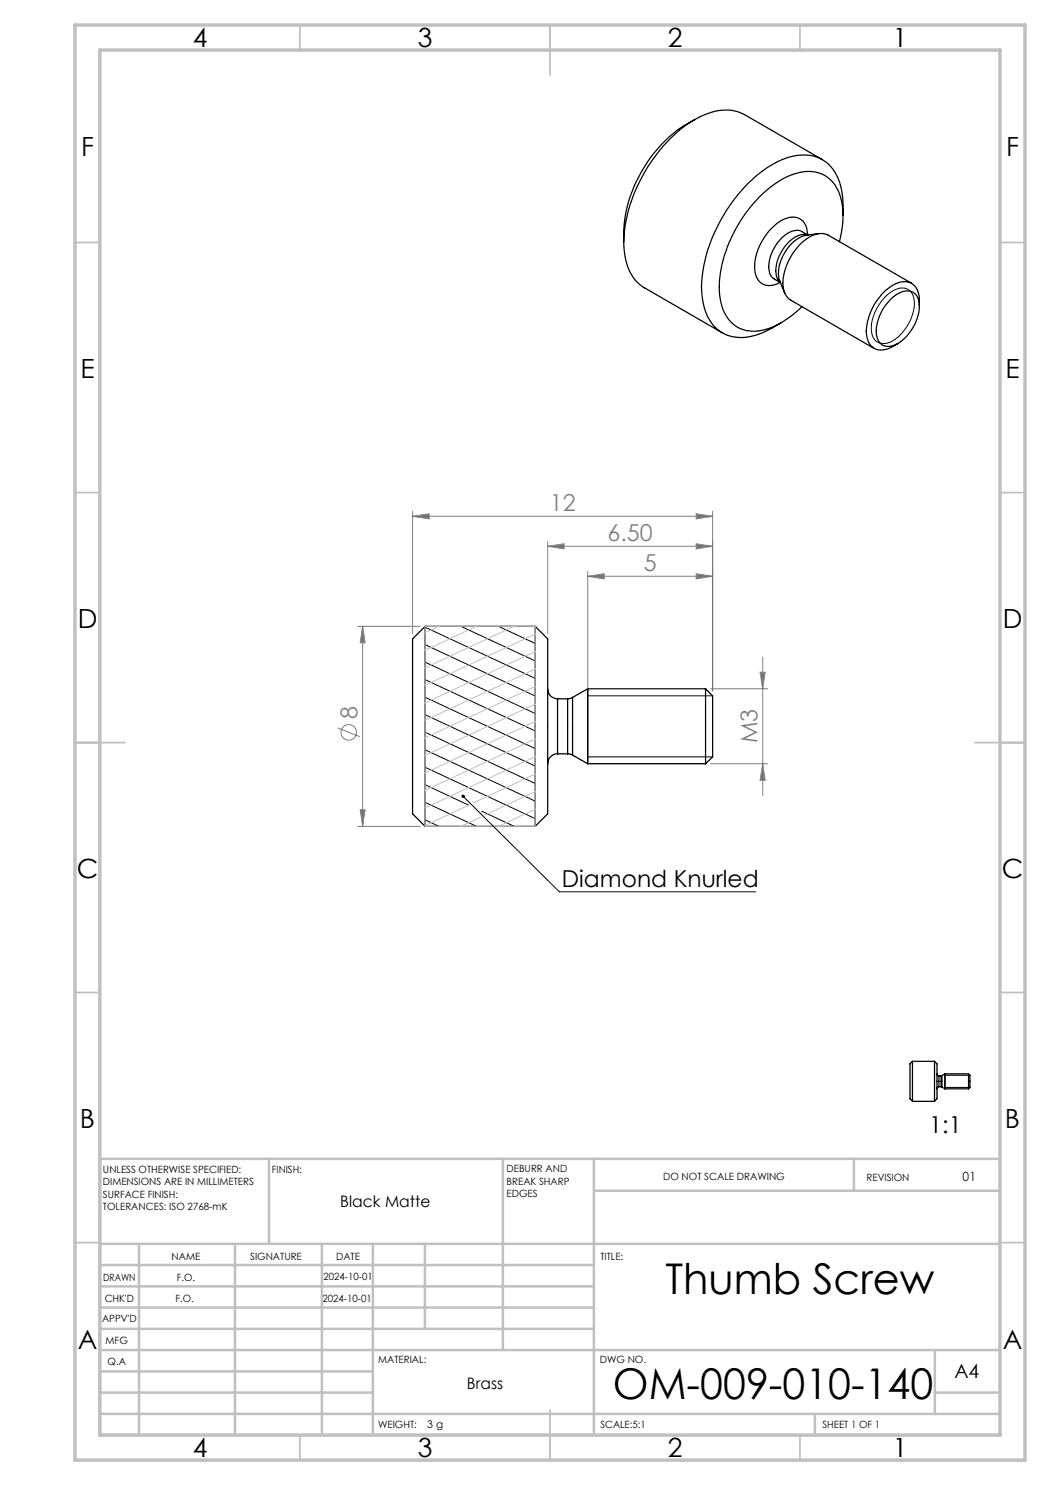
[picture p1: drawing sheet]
<svg xmlns="http://www.w3.org/2000/svg" width="210mm" height="297mm" viewBox="0 0 210 297" stroke-linecap="round" stroke-linejoin="round" font-family="sans-serif">
<g fill="none" stroke="#000" stroke-width=".25">
<path d="M138.9 24a27.1 27.1 0 0 0-13.8 19l-.3 2.6-.1 2.8M164.5 31.9l-15.6-9a9.4 9.4 0 0 0-8.9 .5 27.9 27.9 0 0 0-11.5 11.8 27 27 0 0 0-3.7 14.9 9.2 9.2 0 0 0 4.1 7.5l15.6 9M154 46a6.5 6.5 0 0 1 4.9-2.6 3 3 0 0 1 2.6 3.3v.3a4.2 4.2 0 0 0-4.2 1.9 7.6 7.6 0 0 0-2 6.5l.3 .7 .5 .4a3.5 3.5 0 0 1-4.2-.2 6.2 6.2 0 0 1-.5-5.9 13.2 13.2 0 0 1 2.6-4.4zM160.4 46.3l1.2 .7M160.4 46.3a3.3 3.3 0 0 0-3.7 1 7.9 7.9 0 0 0-2.8 7.3l.5 .9 1.7 1M163.8 46.7l-2.6 .4a7.2 7.2 0 0 0-4.8 4.5 6.3 6.3 0 0 0-.4 4.6l.9 2.4M167.9 48.3a14.6 14.6 0 0 0-.6-10.7 6.7 6.7 0 0 0-8.6-2.7 22.5 22.5 0 0 0-11.1 10.1 23.5 23.5 0 0 0-3.6 14.8 6.9 6.9 0 0 0 5.8 6.4 11.7 11.7 0 0 0 8.2-2.8l2.4-2.1M168.6 43.1a15.7 15.7 0 0 0-1.3-8 7.3 7.3 0 0 0-8.8-3.8 20.6 20.6 0 0 0-10.2 6.8 30.6 30.6 0 0 0-8 20.2 10 10 0 0 0 3.8 8 8.7 8.7 0 0 0 8.5 .2l3.6-1.9M178.2 59.8a4.2 4.2 0 0 1 4.3-1.4 3.4 3.4 0 0 1 1.3 3.6 9.3 9.3 0 0 1-5.2 7.1 2.44 2.44 0 0 1-3.3-2.4 9.6 9.6 0 0 1 2.9-6.9zM182.3 56.7l-16.7-9.7a4.3 4.3 0 0 0-4.6 1 11.3 11.3 0 0 0-4.3 9.6l.4 1.3 1.1 1.1 16.6 9.7M183.9 61.2a4.9 4.9 0 0 0-1.3-4.3 4 4 0 0 0-4.9 .8 11.3 11.3 0 0 0-4.3 9.5 2.94 2.94 0 0 0 4.3 2.5l1.9-1M85 125.3v40"/>
<path d="M85 125.3l-2.5 2.5v35l2.5 2.5M85 125.3h22M107 125.3v40M107 125.3l2.5 2.5v35l-2.5 2.5M109.5 137.8a1.97 1.97 0 0 0 2 2M111.5 139.8v11M111.5 139.8h2M113.5 139.8v11M114.5 139.5l-1 .3M114.5 139.5v11.5M117.5 137.8v14.9M117.5 137.8l-3 1.7"/>
<path d="M117.5 137.8h23.6M141.1 137.8v14.9M141.1 137.8l1.4 1.4v12.2l-1.4 1.3M111.5 150.8a1.97 1.97 0 0 0-2 1.9M111.5 150.8h2M113.5 150.8l1 .2M114.5 151l3 1.7M117.5 152.7h23.6M85 165.3h22M182.5 212.3v8M182.5 212.3l-.5 .5v6.9l.5 .6M182.5 212.3h4.4"/>
<path d="M186.9 212.3v8M186.9 212.3l.5 .5v6.9l-.5 .6M187.4 214.8l.4 .4M187.8 217.3l-.4 .3v.2M187.8 215.2v2.1M187.8 217.3h.4M187.8 215.2h.4M188.2 217.3l.2 .1M188.2 215.2v2.1M188.4 215.1l-.2 .1M188.4 215.1v2.3M188.4 217.4l.6 .4"/>
<path d="M189 214.8v3M189 214.8l-.6 .3M189 217.8h4.7M189 214.8h4.7M193.7 214.8v3M193.7 214.8l.3 .2v2.5l-.3 .3M182.5 220.3h4.4"/>
</g>
<g fill="none" stroke="#808080" stroke-width=".2">
<path d="M82.5 103.3l3.3-.5v1zM82.5 102.3v24.4M82.5 103.3h60M109.5 109.3l3.3-.5v1zM109.5 108.3v18.4M109.5 109.3h33M117.5 115.2l3.3-.4v1zM117.5 114.3v23.9M117.5 115.2h25M139.2 114.8l3.3 .4-3.3 .6zM139.2 102.8l3.3 .5-3.3 .5zM139.2 108.8l3.3 .5-3.3 .5z"/>
<path d="M142.5 102.3v35.9M71.5 125.3h12.5M72.5 125.3v40M72.5 125.3l.5 3.2h-1zM142.1 137.8h11.4M152 134.4h1l-.5 3.4zM152.5 131.4v27.7M67.5 145.6l4.5 1.8M142.1 152.7h11.4M152.5 152.7l.5 3.4h-1zM71.5 165.3h12.5M72 162h1l-.5 3.3z"/>
<circle cx="69.8" cy="146.5" r="1.56"/>
</g>
<g fill="none" stroke="#000" stroke-width=".2">
<path d="M177 59.4a4.4 4.4 0 0 1 4.4-1.6 3.7 3.7 0 0 1 1.3 4.5 9 9 0 0 1-5.1 6.3 2.45 2.45 0 0 1-3.3-2.6 9.2 9.2 0 0 1 2.7-6.6zM85 139.4l22 10.3M85 135.9l22 10.3M85 132.4l22 10.3M85 128.9l22 10.3M85 125.4l22 10.3M92.2 125.3l14.8 6.9M99.7 125.3l7.3 3.4M117.5 139.2h25M85 153.5l22 10.2M85 150l22 10.2M85 146.4l22 10.3"/>
<path d="M85 142.9l22 10.3M85 156.9l8.7 4.1M92.6 159.3l19.3 19.1h39.3M117.5 151.4h25M85 164l2.8 1.3M85 160.5l10.3 4.8M96.3 162.2l6.5 3.1M189 217.5h5M189 215h5"/>
</g>
<g fill="none" stroke="#c0c0c0" stroke-width=".2">
<path d="M85 125.3h22v40h-22zM87.8 125.3l-2.8 1.2M95.3 125.3l-10.3 4.8M102.8 125.3l-17.8 8.3M107 126.8l-22 10.3M107 130.3l-22 10.3M107 133.8l-22 10.3M107 137.3l-22 10.3M107 140.8l-22 10.3M107 144.3l-22 10.3M107 147.8l-22 10.3M107 151.3l-22 10.3"/>
<path d="M107 154.8l-12.3 5.8M107 158.3l-9.9 4.7M93.7 161l-8.7 4.1M96.1 163.4l-3.9 1.9M107 161.9l-7.3 3.4"/>
</g>
<g fill="none" stroke="#c0c0c0" stroke-width=".35">
<path d="M60 5v5M110 5v10M160 5v5M15 48.5h5M200 48.5h5M15 98.5h5M200 98.5h5M15 148.5h10M195 148.5h10M15 198.5h5M200 198.5h5M15 248.5h5"/>
<path d="M200 248.5h5M60 287v5M110 282v10M160 287v5"/>
</g>
<g fill="none" stroke="#c0c0c0" stroke-width=".5">
<path d="M53.8 231.8v17M100.6 231.8v38.2M118.8 231.8v55.2M118.8 238.2h81.2M170.8 231.8v6.4M200 231.8h-180v55.2M20 248.8h180M20 257.3h98.8M20 253h98.8M27.8 248.8v38.2M47 248.8v38.2M64.4 248.8v38.2"/>
<path d="M74.6 248.8v38.2M85 248.8v17M20 265.8h98.8M20 261.5h98.8M20 278.5h54.6M20 274.3h54.6M20 270h180M187 278.5h13M187 270v12.8M20 282.8h180M163 282.8v4.2"/>
</g>
<path d="M15 5h190v287h-190zM20 10h180v277h-180z" fill="none" stroke="#c0c0c0" stroke-width=".7"/>
<g fill="#808080">
<path d="M139.2 114.8l3.3 .4-3.3 .6zM117.5 115.2l3.3-.4v1zM139.2 102.8l3.3 .5-3.3 .5zM82.5 103.3l3.3-.5v1zM139.2 108.8l3.3 .5-3.3 .5zM109.5 109.3l3.3-.5v1z"/>
<path d="M72.5 125.3l.5 3.2h-1zM72 162h1l-.5 3.3zM152 134.4h1l-.5 3.4zM152.5 152.7l.5 3.4h-1z"/>
</g>
<path d="M92.4 159a.34 .34 0 0 1 .6 0 .34 .34 0 0 1-.3 .6 .34 .34 0 0 1-.3-.5l.2 .2z" fill="#000"/>
<g font-size="8.5">
<text x="133.1" y="258.8">Thumb Screw</text>
<text x="122.6" y="279.7">OM-009-010-140</text>
</g>
<g font-size="5.3">
<text x="38.5" y="9.5">4</text>
<text x="83.5" y="9.5">3</text>
<text x="133.6" y="9.5">2</text>
<text x="178.6" y="9.5">1</text>
<text x="16.2" y="31.3">F</text>
<text x="201.2" y="31.3">F</text>
<text x="16.1" y="75.5">E</text>
<text x="201.1" y="75.5">E</text>
<text x="15.5" y="125.5">D</text>
<text x="200.5" y="125.5">D</text>
<text x="15.4" y="175.5">C</text>
<text x="200.4" y="175.5">C</text>
<text x="16" y="225.5">B</text>
<text x="201" y="225.5">B</text>
<text x="15.5" y="269.8">A</text>
<text x="200.5" y="269.8">A</text>
<text x="38.5" y="291.5">4</text>
<text x="83.5" y="291.5">3</text>
<text x="133.6" y="291.5">2</text>
<text x="178.6" y="291.5">1</text>
</g>
<g font-size="4.7" fill="#808080">
<text x="110" y="102.2">12</text>
<text x="121.5" y="108.2">6.50</text>
<text x="128.8" y="114.2">5</text>
<text x="71.5" y="143.9" transform="rotate(-90 71.5 143.9)">8</text>
<text x="151.5" y="148.7" transform="rotate(-90 151.5 148.7)">M3</text>
</g>
<g font-size="4.7">
<text x="112.4" y="177.3">Diamond Knurled</text>
<text x="185.9" y="226.6">1:1</text>
</g>
<text font-size="3.9" x="190.9" y="275.5">A4</text>
<g font-size="3.2">
<text x="68.1" y="241.4">Black Matte</text>
<text x="93.4" y="277.9">Brass</text>
</g>
<text font-size="2.5" x="192.5" y="236.1">01</text>
<text font-size="2.1" x="85.5" y="285.6">3 g</text>
<g font-size="2">
<text x="20.6" y="234.6">UNLESS OTHERWISE SPECIFIED:</text>
<text x="20.6" y="237.1">DIMENSIONS ARE IN MILLIMETERS</text>
<text x="20.6" y="239.6">SURFACE FINISH:</text>
<text x="54.4" y="234.6">FINISH:</text>
<text x="101.3" y="234.5">DEBURR AND</text>
<text x="101.3" y="237">BREAK SHARP</text>
<text x="101.3" y="239.5">EDGES</text>
<text x="132.6" y="236">DO NOT SCALE DRAWING</text>
<text x="173.3" y="236.2">REVISION</text>
<text x="20.6" y="242.1">TOLERANCES: ISO 2768-mK</text>
<text x="34.3" y="252">NAME</text>
<text x="50" y="251.9">SIGNATURE</text>
<text x="67.2" y="251.9">DATE</text>
<text x="120.1" y="251.9">TITLE:</text>
<text x="20.6" y="256.1">DRAWN</text>
<text x="35.3" y="256.1">F.O.</text>
<text x="64.7" y="255.9">2024-10-01</text>
<text x="20.9" y="260.3">CHK'D</text>
<text x="35.1" y="260.3">F.O.</text>
<text x="64.5" y="260.3">2024-10-01</text>
<text x="20.4" y="264.4">APPV'D</text>
<text x="21.1" y="268.8">MFG</text>
<text x="21.5" y="273">Q.A</text>
<text x="75.6" y="272.5">MATERIAL:</text>
<text x="120" y="272.5">DWG NO.</text>
<text x="75.6" y="285.5">WEIGHT:</text>
<text x="120.1" y="285.6">SCALE:5:1</text>
<text x="164.5" y="285.6">SHEET 1 OF 1</text>
</g>
</svg>
